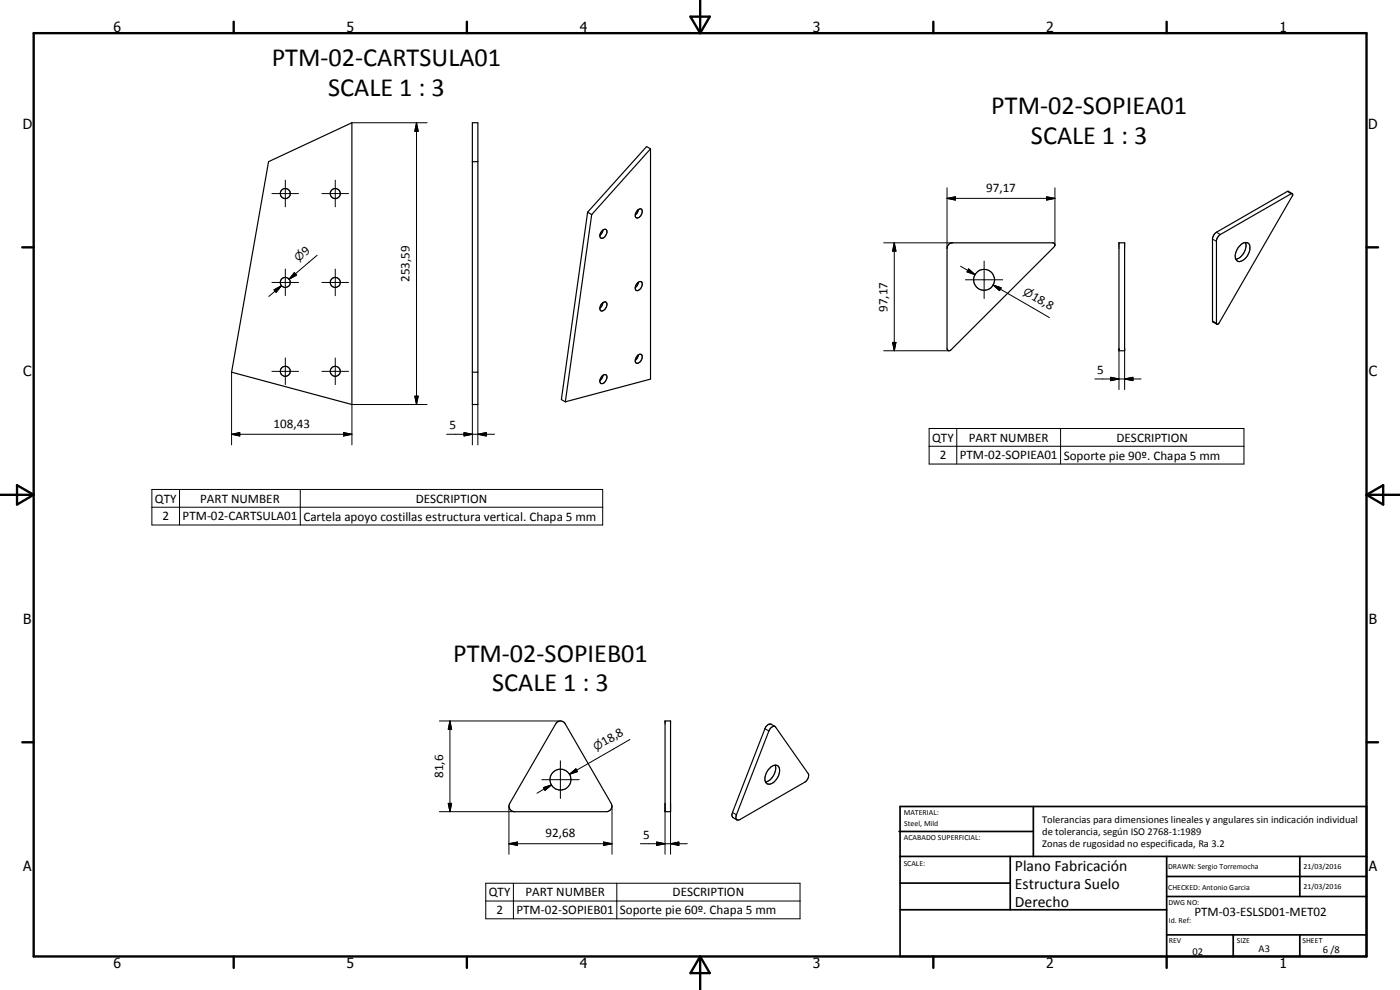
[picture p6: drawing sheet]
<svg xmlns="http://www.w3.org/2000/svg" width="420mm" height="297mm" viewBox="0 0 420 297" stroke-linecap="round" stroke-linejoin="round" font-family="sans-serif">
<g fill="none" stroke="#000" stroke-width=".35">
<path d="M141.8 36.8h1.6v84.6h-1.6zM80.6 48.5l25-11.7v84.6l-36.1-9.7zM141.8 48.5h1.6M195.2 44.7l-1.2-.7-17.7 19.7M195.2 44.7l-17.6 19.7M195.2 44.7v69l-25.5 6.9M387.8 58.1l-1.1-.7h-.4l-21.2 12.3-.8 .7-.4 1.1v24.9l1.3 .9M176.3 63.7l-7.8 56.2 1.2 .7M176.3 63.7l1.3 .7M177.6 64.4l-7.9 56.2M180.7 69.3l.8-.5a.98 .98 0 0 1 .7 .8 .98 .98 0 0 1-.4 1 .96 .96 0 0 1-.7 .8 .96 .96 0 0 1-1.1-.4l.2-1zM181 69l-.2 .8-.8 .8"/>
<path d="M191.3 63.1a.76 .76 0 0 1 .7-.5 .76 .76 0 0 1 .7 .6 1.94 1.94 0 0 1-1.6 2.2l-.4-.5a2.07 2.07 0 0 1 .6-1.8zM191.5 62.9l-.3 1-.5 .6M284.8 73.2l1.1-.3h30h.4l.3 .5-.2 .6-31 31a.66 .66 0 0 1-.8 .2 .66 .66 0 0 1-.4-.6v-30.1l.1-.5zM335.8 72.9h1.7v32.3h-1.7zM365.8 70.7l21.7-12.6a.39 .39 0 0 1 .5 .2 .39 .39 0 0 1-.2 .5l-21.9 38.1-.5 .4-.3-.1v-25zM372.3 73.5a1.52 1.52 0 0 1 1.5-.8 1.52 1.52 0 0 1 1.3 1.1 4.2 4.2 0 0 1-3.3 4.7 1.94 1.94 0 0 1-.8-2.9l.5-1.2zM373.8 72.8a4.3 4.3 0 0 1-2.9 5M180.7 91.1a.79 .79 0 0 1 .9-.5 .79 .79 0 0 1 .5 1 1.61 1.61 0 0 1-1.9 1.5l-.2-.8zM181 90.8l-.2 .8-.8 .8M191.1 85.1a.86 .86 0 0 1 .8-.7 .86 .86 0 0 1 .8 .6 1.6 1.6 0 0 1-1.9 2l-.1-.8zM191.5 84.7l-.3 1-.5 .6M141.8 111.7h1.6"/>
<path d="M180.7 112.9a.8 .8 0 0 1 .7-.5 .8 .8 0 0 1 .7 .5 1.84 1.84 0 0 1-1.8 2.2 1.6 1.6 0 0 1 .4-2.2zM181 112.6l-.2 .8-.8 .8M191.3 106.7l.4-.3a.68 .68 0 0 1 1 .2 1.93 1.93 0 0 1-1.6 2.4 1.52 1.52 0 0 1 .2-2.3zM191.5 106.5l-.3 1-.5 .6M167 216.9a1.6 1.6 0 0 1 2.6 .3l13.8 23.8a1.65 1.65 0 0 1-1.4 2.5h-27.6a1.68 1.68 0 0 1-1.4-2.5zM199.6 216.3h1.6v27.2h-1.6zM231.2 218.5l.6-.5h.9l9.8 14.1a2.25 2.25 0 0 1-1 2.6l-19.5 11.2a.81 .81 0 0 1-1.1-.1 .81 .81 0 0 1 0-1.1zM232.6 218l-1.2-.7a1.68 1.68 0 0 0-1.8 1.4l-9.8 25.1-.1 .8 .2 .6 1.3 .8M231.3 230.2a1.51 1.51 0 0 1 1.9-.5 1.51 1.51 0 0 1 .8 1.8 3.9 3.9 0 0 1-3.5 3.7 1.81 1.81 0 0 1-.8-2.6l.8-1.5zM232.6 229.6a4.2 4.2 0 0 1-2.9 5"/>
<circle cx="85.6" cy="58.1" r="1.51"/>
<circle cx="100.6" cy="58.1" r="1.51"/>
<circle cx="85.6" cy="84.8" r="1.51"/>
<circle cx="100.6" cy="84.8" r="1.51"/>
<circle cx="295.3" cy="83.9" r="3.1"/>
<circle cx="85.6" cy="111.4" r="1.51"/>
<circle cx="100.6" cy="111.4" r="1.51"/>
<circle cx="168.2" cy="233.9" r="3.1"/>
</g>
<g fill="none" stroke="#000" stroke-width=".3">
<path d="M105.6 36.8h22.6M125 36.8l.5 2.6h-1zM125 36.8v84.6M81.6 58.1h8M85.6 54.1v8M96.6 58.1h8M100.6 54.1v8M284.2 59.5l2.5-.4v.9zM284.2 59.5h32.4M284.2 56.3v18.2M314.1 59.1l2.5 .4-2.5 .5zM316.6 56.3v17.2"/>
<path d="M386.3 57.4l1.2 .7M95.2 76.6l-8.4 7.2M265.2 72.9h20.7M268.4 72.9l.5 2.5h-1zM268.4 72.9v32.3M288.3 79.9l4.3 2.5M295.3 78.3v11.3M363.9 71.8l1.2 .6M365.1 69.7l1.2 .7M81.6 84.8h8M82.2 87l2.3-1.3-1.6 2zM84.5 85.7l-3.8 3.2"/>
<path d="M85.6 80.7v8M88.3 81.8l.7 .7-2.2 1.3zM88.7 82.2l-1.9 1.6M96.6 84.8h8M100.6 80.7v8M289.7 83.9h11.2M290.7 80.7l1.9 1.7-2.4-.8zM298.1 85.5l2.4 .9-.5 .8zM298.1 85.5l2.1 1.3M298.1 85.5l16.8 9.8M363.9 96.3l1.2 .7M69.5 111.7v21.8"/>
<path d="M81.6 111.4h8M85.6 107.4v8M96.6 111.4h8M100.6 107.4v8M124.5 118.9h1l-.5 2.5zM265.2 105.2h19.7M267.9 102.7h1l-.5 2.5zM328.6 113.7h13.9M333.3 113.2l2.5 .5-2.5 .5zM335.8 104.6v12.3M337.5 113.7l2.5-.5v1zM337.5 104.6v12.3"/>
<path d="M69.5 130.3l2.5-.5v1zM69.5 130.3h36.1M103.1 129.8l2.5 .5-2.5 .5zM128.2 121.4h-22.6v12.1M134.1 130.3h14.3M139.3 129.8l2.5 .5-2.5 .5zM141.8 121.4v12.1M143.4 130.3l2.5-.5v1zM143.4 121.4v12.1M278.8 128.6h94.5v10.6h-94.5zM278.8 133.9h94.5M287.1 128.6v10.6"/>
<path d="M318.3 128.6v10.6M45.6 146.9h135.3v10.6h-135.3zM45.6 152.2h135.3M53.9 146.9v10.6M90.1 146.9v10.6M131.9 216.3h36.3M135 216.3l.5 2.5h-1zM135 216.3v27.2M229.6 218.7l1.1 .6M162.6 233.9h11.2M163.1 236.3l2.4-.8-1.9 1.7zM165.5 235.5l-4.3 2.5"/>
<path d="M168.2 228.3v11.3M170.9 232.3l1.9-1.6 .5 .8zM173.1 231.1l-2.2 1.2M189 221.9l-18.1 10.4M131.9 243.5h22.5M134.5 241h1l-.5 2.5zM152.7 253.2l2.6-.6v1.1zM152.7 253.2h31M152.7 241.9v14.4M181.1 252.6l2.6 .6-2.6 .5zM183.7 241.9v14.4M192.2 253.2h14.1"/>
<path d="M197.1 252.6l2.5 .6-2.5 .5zM199.6 241v15.3M201.2 253.2l2.5-.6v1.1zM201.2 241v15.3M219.8 243.8l1.2 .7M145.8 265h94.3v10.7h-94.3zM145.8 270.3h94.3M154.1 265v10.7M185.1 265v10.7"/>
</g>
<g fill="none" stroke="#000" stroke-width=".71">
<path d="M10.1 9.9h400v277.1h-400zM70.1 6.5v3.4M140.1 6.5v3.4M207.2 5h5.8l-2.9 4.9zM210.1 0v9.9M280.1 6.5v3.4M350.1 6.5v3.4M6.7 74.2h3.4M410.1 74.2h3.5M.1 148.5h10M5.1 145.6l5 2.9-5 2.9zM410.1 148.5h10"/>
<path d="M410.1 148.5l5-2.9v5.8zM6.7 222.7h3.4M410.1 222.7h3.5M70.1 287v3.4M140.1 287v3.4M210.1 287v10M210.1 287l2.9 5h-5.8zM280.1 287v3.4M350.1 287v3.4"/>
</g>
<g fill="none" stroke="#000" stroke-width=".51">
<path d="M269.8 249.5h40.3M270.1 242h140v45h-140zM270.1 257h140M303.2 257v16M310.1 242v15M350.1 257v30M390.1 257v12M270.1 265h33.1M270.1 273h80M350.1 269h60M350.1 263h60M350.1 280.5h60"/>
<path d="M370.1 280.5v6.5M390.1 280.5v6.5"/>
</g>
<g fill="#000">
<path d="M125 36.8l.5 2.6h-1zM284.2 59.5l2.5-.4v.9zM268.4 72.9l.5 2.5h-1zM314.1 59.1l2.5 .4-2.5 .5zM82.2 87l2.3-1.3-1.6 2zM88.3 81.8l.7 .7-2.2 1.3zM290.7 80.7l1.9 1.7-2.4-.8zM298.1 85.5l2.4 .9-.5 .8zM124.5 118.9h1l-.5 2.5zM267.9 102.7h1l-.5 2.5zM333.3 113.2l2.5 .5-2.5 .5zM337.5 113.7l2.5-.5v1z"/>
<path d="M69.5 130.3l2.5-.5v1zM103.1 129.8l2.5 .5-2.5 .5zM139.3 129.8l2.5 .5-2.5 .5zM143.4 130.3l2.5-.5v1zM135 216.3l.5 2.5h-1zM163.1 236.3l2.4-.8-1.9 1.7zM170.9 232.3l1.9-1.6 .5 .8zM134.5 241h1l-.5 2.5zM152.7 253.2l2.6-.6v1.1zM181.1 252.6l2.6 .6-2.6 .5zM197.1 252.6l2.5 .6-2.5 .5zM201.2 253.2l2.5-.6v1.1z"/>
</g>
<g font-size="7.9">
<text x="81.6" y="19.8">PTM-02-CARTSULA01</text>
<text x="98.5" y="28.7">SCALE 1 : 3</text>
<text x="297.5" y="34.2">PTM-02-SOPIEA01</text>
<text x="309.4" y="43.2">SCALE 1 : 3</text>
<text x="136" y="198.5">PTM-02-SOPIEB01</text>
<text x="147.7" y="207.5">SCALE 1 : 3</text>
</g>
<g font-size="4.7">
<text x="304.6" y="261.2">Plano Fabricación</text>
<text x="304.6" y="266.6">Estructura Suelo</text>
<text x="304.6" y="272">Derecho</text>
</g>
<g font-size="4.2">
<text x="34" y="9.6">6</text>
<text x="104" y="9.6">5</text>
<text x="174" y="9.6">4</text>
<text x="244" y="9.6">3</text>
<text x="314" y="9.6">2</text>
<text x="384" y="9.6">1</text>
<text x="6.8" y="38.7">D</text>
<text x="410.6" y="38.7">D</text>
<text x="7" y="112.9">C</text>
<text x="410.8" y="112.9">C</text>
<text x="7" y="187.1">B</text>
<text x="410.8" y="187.1">B</text>
<text x="7" y="261.4">A</text>
<text x="410.8" y="261.4">A</text>
<text x="34" y="290.4">6</text>
<text x="104" y="290.4">5</text>
<text x="174" y="290.4">4</text>
<text x="244" y="290.4">3</text>
<text x="314" y="290.4">2</text>
<text x="384" y="290.4">1</text>
</g>
<g font-size="3.9">
<text x="295.9" y="57.5">97,17</text>
<text x="91.8" y="76.8" transform="rotate(-40 91.8 76.8)">9</text>
<text x="122.9" y="84.6" transform="rotate(-90 122.9 84.6)">253,59</text>
<text x="309.4" y="89.6" transform="rotate(30 309.4 89.6)">18,8</text>
<text x="266.3" y="93.6" transform="rotate(-90 266.3 93.6)">97,17</text>
<text x="329.3" y="112.2">5</text>
<text x="82.1" y="128.3">108,43</text>
<text x="134.9" y="128.8">5</text>
<text x="279.8" y="132.5">QTY</text>
<text x="282" y="137.8">2</text>
<text x="288" y="137.8">PTM-02-SOPIEA01</text>
<text x="290.8" y="132.5">PART NUMBER</text>
<text x="319.2" y="137.9">Soporte pie 90º. Chapa 5 mm</text>
<text x="335.1" y="132.5">DESCRIPTION</text>
<text x="46.5" y="150.8">QTY</text>
<text x="60.1" y="150.8">PART NUMBER</text>
<text x="124.8" y="150.8">DESCRIPTION</text>
<text x="48.8" y="156.1">2</text>
<text x="54.8" y="156.1">PTM-02-CARTSULA01</text>
<text x="91" y="156.2">Cartela apoyo costillas estructura vertical. Chapa 5 mm</text>
<text x="181.3" y="223.9" transform="rotate(-30 181.3 223.9)">18,8</text>
<text x="133" y="233.4" transform="rotate(-90 133 233.4)">81,6</text>
<text x="163.7" y="251.1">92,68</text>
<text x="193" y="251.6">5</text>
<text x="146.7" y="268.9">QTY</text>
<text x="157.7" y="268.9">PART NUMBER</text>
<text x="201.9" y="268.9">DESCRIPTION</text>
<text x="149" y="274.3">2</text>
<text x="155" y="274.3">PTM-02-SOPIEB01</text>
<text x="186" y="274.4">Soporte pie 60º. Chapa 5 mm</text>
<text x="358.5" y="275">PTM-03-ESLSD01-MET02</text>
</g>
<g font-size="3.3">
<text x="89.6" y="78.6" transform="rotate(-40 89.6 78.6)">n</text>
<text x="306.9" y="88.2" transform="rotate(30 306.9 88.2)">n</text>
<text x="178.9" y="225.3" transform="rotate(-30 178.9 225.3)">n</text>
</g>
<g font-size="3.1">
<text x="312.7" y="246.8">Tolerancias para dimensiones lineales y angulares sin indicación individual</text>
<text x="312.7" y="250.4">de tolerancia, según ISO 2768-1:1989</text>
<text x="312.7" y="254">Zonas de rugosidad no especificada, Ra 3.2</text>
<text x="357.9" y="286.4">02</text>
<text x="377.7" y="285.6">A3</text>
<text x="397" y="285.9">6 /8</text>
</g>
<g font-size="2.4">
<text x="271.2" y="244.4">MATERIAL:</text>
<text x="271.3" y="252">ACABADO SUPERFICIAL:</text>
<text x="271.4" y="247.9">Steel, Mild</text>
<text x="271.2" y="259.7">SCALE:</text>
<text x="350.6" y="260.8">DRAWN: Sergio Torremocha</text>
<text x="391.2" y="260.6">21/03/2016</text>
<text x="350.6" y="267">CHECKED: Antonio Garcia</text>
<text x="391.2" y="266.7">21/03/2016</text>
<text x="350.6" y="271.4">DWG NO:</text>
<text x="350.8" y="276.9">Id. Ref:</text>
<text x="350.8" y="282.8">REV</text>
<text x="371.2" y="282.9">SIZE</text>
<text x="390.9" y="282.9">SHEET</text>
</g>
</svg>
